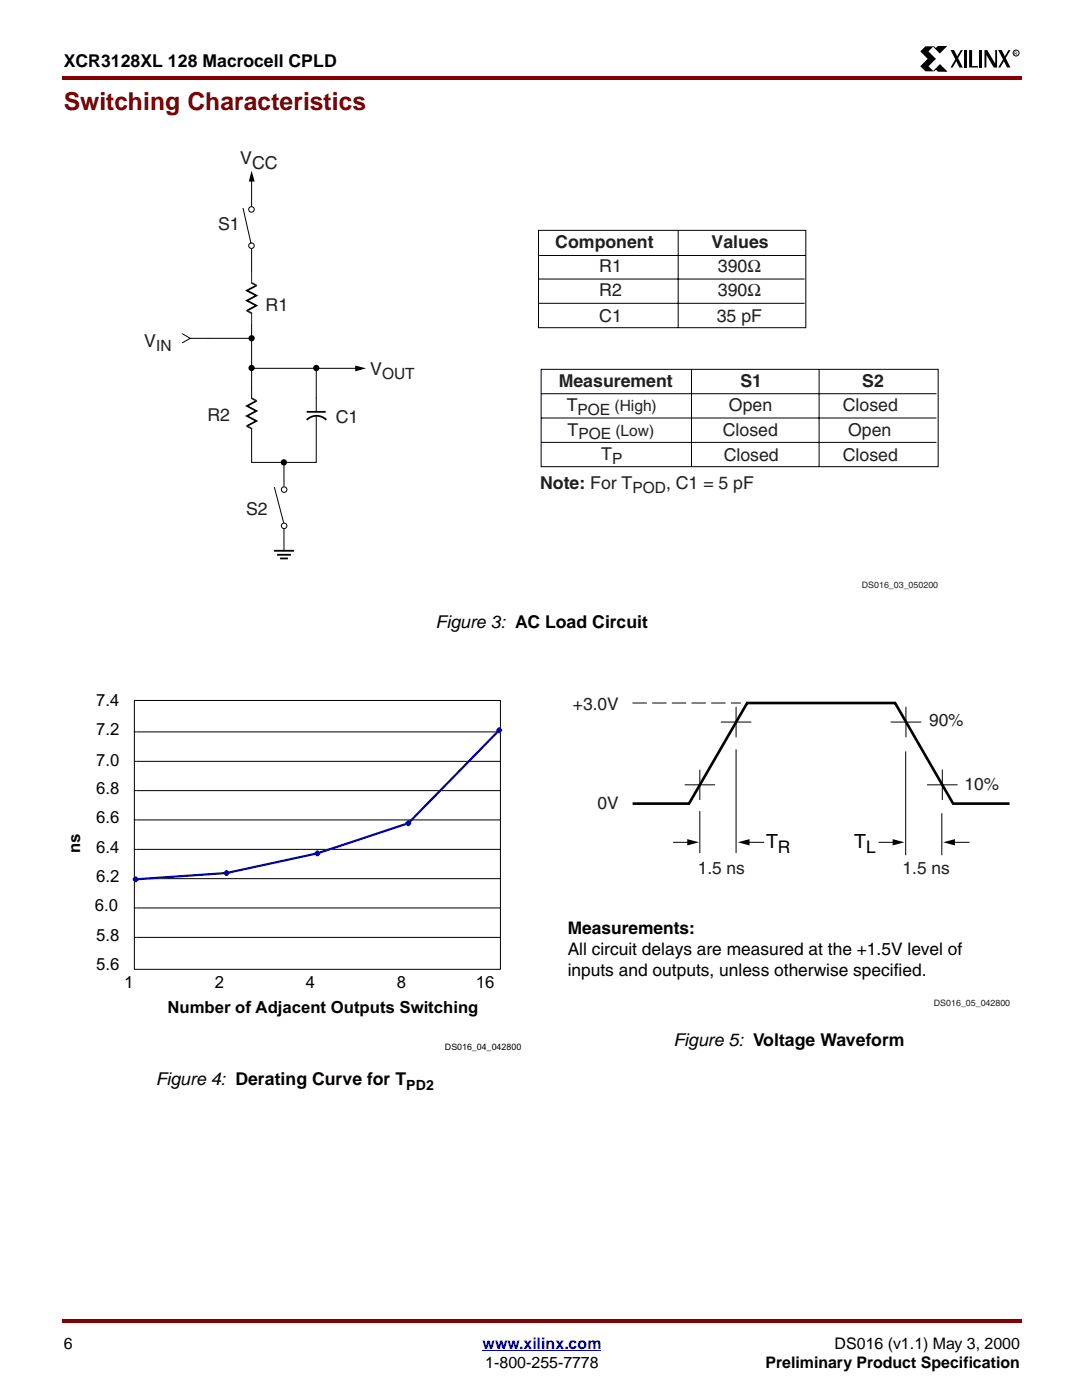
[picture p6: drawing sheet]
<svg xmlns="http://www.w3.org/2000/svg" width="216mm" height="279mm" viewBox="0 0 216 279" stroke-linecap="round" stroke-linejoin="round" font-family="sans-serif">
<g fill="#850000">
<path d="M12.4 15.2h.3v.7h-.3z"/>
<path d="M203.2 15.2h.3v.7h-.3z"/>
<path d="M12.7 15.2h190.5v.7h-190.5z"/>
</g>
<path d="M12.7 266.7h190.4v8.1h-190.4z" fill="#fff"/>
<path d="M96.1 269.2h23.7" fill="none" stroke="#00f" stroke-width=".2"/>
<g fill="#850000">
<path d="M12.4 262.8h.3v.8h-.3z"/>
<path d="M203.2 262.8h.3v.8h-.3z"/>
<path d="M12.7 262.8h190.5v.8h-190.5z"/>
</g>
<path d="M183.1 9.2h20v5.2h-20z" fill="#fff"/>
<path d="M183.3 10.2l1.1-1h1.6l-1 1 1.4 1.5-1.4 1.5 1 1h-1.6l-1.1-1 1.5-1.5zM189.4 10h.7l1.7 3.5h-.7zM191.4 10h.4l-2 3.5h-.4zM192 10h.6v3.4h-.6zM193.1 10h.6v3.2h1.1v.2h-1.7zM195.1 10h.6v3.4h-.6zM196.1 10h.6l1.6 2.7v-2.7h.3v3.5h-.6l-1.5-2.5v2.5h-.4zM198.9 10h.7l1.7 3.5h-.7zM200.9 10h.4l-2 3.5h-.4z" fill="#000"/>
<path d="M186 9.2l.4 .5 .5-.4h1.6l-1.3 1.2zM186.4 13.7l-.4 .5 1.3-1.3 1.2 1.3h-1.6z" fill="#000" stroke="#000" stroke-width=".2"/>
<circle cx="202.4" cy="10.6" r=".59" fill="none" stroke="#000" stroke-width=".2"/>
<path d="M28.7 29.3h158.4v88.5h-158.4z" fill="#fff"/>
<g fill="none" stroke="#000" stroke-width=".2">
<path d="M50.1 35.8v5.4M48.4 41.5l1.6 7.1M50.1 49.7v4.5M107.3 45.9h53.2v19.4h-53.2zM107.3 55.6h53M107.4 50.9h53M135.1 45.9v19.4M36.3 66.5l1.6 .9h12.2M37.9 67.4l-1.6 .9M50.1 64.7v14.7M50.5 73.4h20.7M63 73.4v8.6"/>
<path d="M107.3 60.5h53M107.8 73.6h79.1v19.4h-79.1zM107.8 78.5h78.8M137.8 73.6v19.4M163.2 73.6v19.4M54.7 97.1l1.8 7.1M56.6 92.4v4.5M63 83v9.2h-12.9v-6.8M107.8 83.3h78.8M107.8 88.2h78.8M56.6 105.4v4.5"/>
<circle cx="50.1" cy="41.7" r=".55"/>
<circle cx="50.1" cy="49" r=".55"/>
<circle cx="56.6" cy="97.6" r=".55"/>
<circle cx="56.6" cy="104.8" r=".55"/>
</g>
<path d="M51.1 56.9l-1.9 1 1.9 1-1.9 1 1.9 1-1.9 1M51.1 79.9l-1.9 1 1.9 1-1.9 1 1.9 1-1.9 1M61.1 83.7a2.77 2.77 0 0 1 3.9 0M61.1 82.1h3.8M54.6 109.8h4M55.2 110.6h2.8M55.8 111.3h1.6" fill="none" stroke="#000" stroke-width=".35"/>
<path d="M50.1 54.2v2.2M50.1 62.4v2.3" fill="none" stroke="#231f20" stroke-width=".2"/>
<path d="M50.2 56.4l.9 .5M49.2 61.9l.9 .5M50.2 79.4l.9 .5M49.2 84.9l.9 .5" fill="none" stroke="#231f20" stroke-width=".34"/>
<g fill="#000">
<circle cx="50.1" cy="73.3" r=".62"/>
<circle cx="50.1" cy="67.4" r=".62"/>
<circle cx="63" cy="73.3" r=".62"/>
<circle cx="56.6" cy="92.2" r=".62"/>
</g>
<path d="M50.1 34l.6 2.2h-1.1zM70.7 72.9l2.2 .5-2.1 .6z" fill="#000"/>
<path d="M12.6 137.1h91.4v73h-91.4z" fill="#fff"/>
<path d="M27.2 157.6h72.4M27.2 151.8h72.4M27.2 145.9h72.4M27.2 175.1h72.4M27.2 169.3h72.4M27.2 163.4h72.4M27.2 186.8h72.4M27.2 181h72.4" fill="none" stroke="#000" stroke-width=".2"/>
<g fill="#c0c0c0" stroke="#000" stroke-width=".2">
<path d="M26.7 186.8h.5z"/>
<path d="M26.7 181h.5z"/>
<path d="M26.7 175.1h.5z"/>
<path d="M26.7 169.3h.5z"/>
<path d="M26.7 163.4h.5z"/>
<path d="M26.7 157.6h.5z"/>
<path d="M26.7 151.8h.5z"/>
<path d="M26.7 145.9h.5z"/>
</g>
<path d="M26.8 139.6h72.9v53.6h-72.9z" fill="none" stroke="#000" stroke-width=".2"/>
<path d="M99.4 145.6l-18.1 18.5-18.1 6-18.1 3.9-18.1 1.3" fill="none" stroke="#000080" stroke-width=".44"/>
<g fill="#000080" stroke="#000080" stroke-width=".44">
<path d="M26.6 175.3l.4-.5 .4 .5-.4 .4z"/>
<path d="M44.7 174l.4-.4 .5 .4-.5 .4z"/>
<path d="M63.2 169.7l.5 .4-.5 .4-.4-.4z"/>
<path d="M81.3 163.7l.5 .4-.5 .4-.4-.4z"/>
<path d="M99 145.6l.4-.5 .5 .5-.5 .4z"/>
</g>
<path d="M112.9 138h88.5v63h-88.5z" fill="#fff"/>
<path d="M126 160.2h11.3l11.5-20.1h29.5l11.6 20.1h11.2" fill="none" stroke="#000" stroke-width=".53"/>
<path d="M126 140.1h21.6" fill="none" stroke="#000" stroke-width=".2" stroke-dasharray="2.9 1.1" stroke-linecap="butt"/>
<g fill="none" stroke="#000" stroke-width=".2">
<path d="M136.4 156.4h6.1M139.4 153.4v6.1M143.6 143.9h6.1M146.6 140.9v6.1M146.6 149.4v20.6M177.4 143.9h6.1M180.4 149.8v20.7M180.5 140.9v6.1M184.7 156.4h6.1M187.7 153.4v6.1M134.1 167.9h3.2M139.4 161.7v8.3"/>
<path d="M148.9 167.9h3.3M175 167.9h3.3M187.6 162.1v8.4M189.8 167.9h3.4"/>
</g>
<path d="M136.9 167.3l2.4 .6-2.4 .6zM147 167.9l2.3-.6v1.2zM177.8 167.3l2.4 .6-2.4 .6zM187.9 167.9l2.3-.6v1.2z" fill="#000"/>
<text font-size="4.9" fill="#850000" x="12.7" y="22">Switching Characteristics</text>
<g font-size="3.9">
<text x="152.6" y="169.1">T</text>
<text x="170.2" y="169.1">T</text>
</g>
<g font-size="3.5">
<text x="12.7" y="13.3">XCR3128XL 128 Macrocell CPLD</text>
<text x="86.8" y="125.1">Figure 3: AC Load Circuit</text>
<text x="155" y="170">R</text>
<text x="172.6" y="170">L</text>
<text x="113.1" y="186.1">Measurements:</text>
<text x="113.1" y="190.3">All circuit delays are measured at the +1.5V level of</text>
<text x="113.1" y="194.4">inputs and outputs, unless otherwise specified.</text>
<text x="134.1" y="208.4">Figure 5: Voltage Waveform</text>
<text x="31" y="216.3">Figure 4: Derating Curve for T</text>
</g>
<g font-size="3.5" fill="#231f20">
<text x="47.9" y="32.7">V</text>
<text x="50.2" y="33.6">CC</text>
<text x="43.5" y="45.8">S1</text>
<text x="110.6" y="49.4">Component</text>
<text x="141.8" y="49.4">Values</text>
<text x="119.4" y="54.2">R1</text>
<text x="119.4" y="59">R2</text>
<text x="143" y="54.2">390Ω</text>
<text x="143" y="59">390Ω</text>
<text x="52.9" y="61.9">R1</text>
<text x="119.4" y="64.1">C1</text>
<text x="142.8" y="64.1">35 pF</text>
<text x="28.7" y="69.1">V</text>
<text x="73.8" y="74.7">V</text>
<text x="111.3" y="77.1">Measurement</text>
<text x="147.5" y="77.1">S1</text>
<text x="171.8" y="77.1">S2</text>
<text x="41.3" y="84">R2</text>
<text x="112.9" y="82">T</text>
<text x="145.2" y="81.9">Open</text>
<text x="167.9" y="81.9">Closed</text>
<text x="66.9" y="84.4">C1</text>
<text x="113.1" y="86.8">T</text>
<text x="144" y="86.8">Closed</text>
<text x="169" y="86.8">Open</text>
<text x="119.8" y="91.7">T</text>
<text x="144.2" y="91.8">Closed</text>
<text x="167.9" y="91.8">Closed</text>
<text x="107.6" y="97.5">Note: For T</text>
<text x="132.7" y="97.5">, C1 = 5 pF</text>
<text x="49" y="102.7">S2</text>
<text x="114.1" y="141.5">+3.0V</text>
<text x="185.1" y="144.8">90%</text>
<text x="119.1" y="161.2">0V</text>
<text x="192.1" y="157.4">10%</text>
<text x="139" y="174.3">1.5 ns</text>
<text x="179.8" y="174.3">1.5 ns</text>
</g>
<g font-size="3.3">
<text x="19.2" y="140.7">7.4</text>
<text x="19.2" y="146.5">7.2</text>
<text x="19.2" y="152.6">7.0</text>
<text x="19.2" y="158.2">6.8</text>
<text x="19.2" y="164.1">6.6</text>
<text x="15.9" y="170" transform="rotate(-90 15.9 170)">ns</text>
<text x="19.2" y="170">6.4</text>
<text x="19.2" y="175.8">6.2</text>
<text x="18.9" y="181.6">6.0</text>
<text x="19.2" y="187.5">5.8</text>
<text x="19.2" y="193.3">5.6</text>
<text x="24.7" y="196.9">1</text>
<text x="42.8" y="196.9">2</text>
<text x="60.9" y="196.9">4</text>
<text x="79" y="196.9">8</text>
<text x="94.8" y="196.9">16</text>
<text x="33.4" y="202">Number of Adjacent Outputs Switching</text>
</g>
<g font-size="3.2">
<text x="12.7" y="268.8">6</text>
<text x="166.3" y="268.8">DS016 (v1.1) May 3, 2000</text>
<text x="96.7" y="272.7">1-800-255-7778</text>
<text x="152.5" y="272.7">Preliminary Product Specification</text>
</g>
<text font-size="3.2" fill="#00f" x="96.1" y="268.8">www.xilinx.com</text>
<g font-size="3.1" fill="#231f20">
<text x="31.1" y="70">IN</text>
<text x="76.1" y="75.6">OUT</text>
<text x="115.1" y="82.7">POE (High)</text>
<text x="115.2" y="87.6">POE (Low)</text>
<text x="121.9" y="92.4">P</text>
<text x="126" y="98.2">POD</text>
</g>
<text font-size="2.8" x="80.9" y="217.2">PD2</text>
<g font-size="1.8" fill="#231f20">
<text x="171.7" y="117.3">DS016_03_050200</text>
<text x="186.1" y="200.5">DS016_05_042800</text>
</g>
<text font-size="1.8" x="88.6" y="209.2">DS016_04_042800</text>
<text font-size=".9" x="202" y="10.9">R</text>
</svg>
